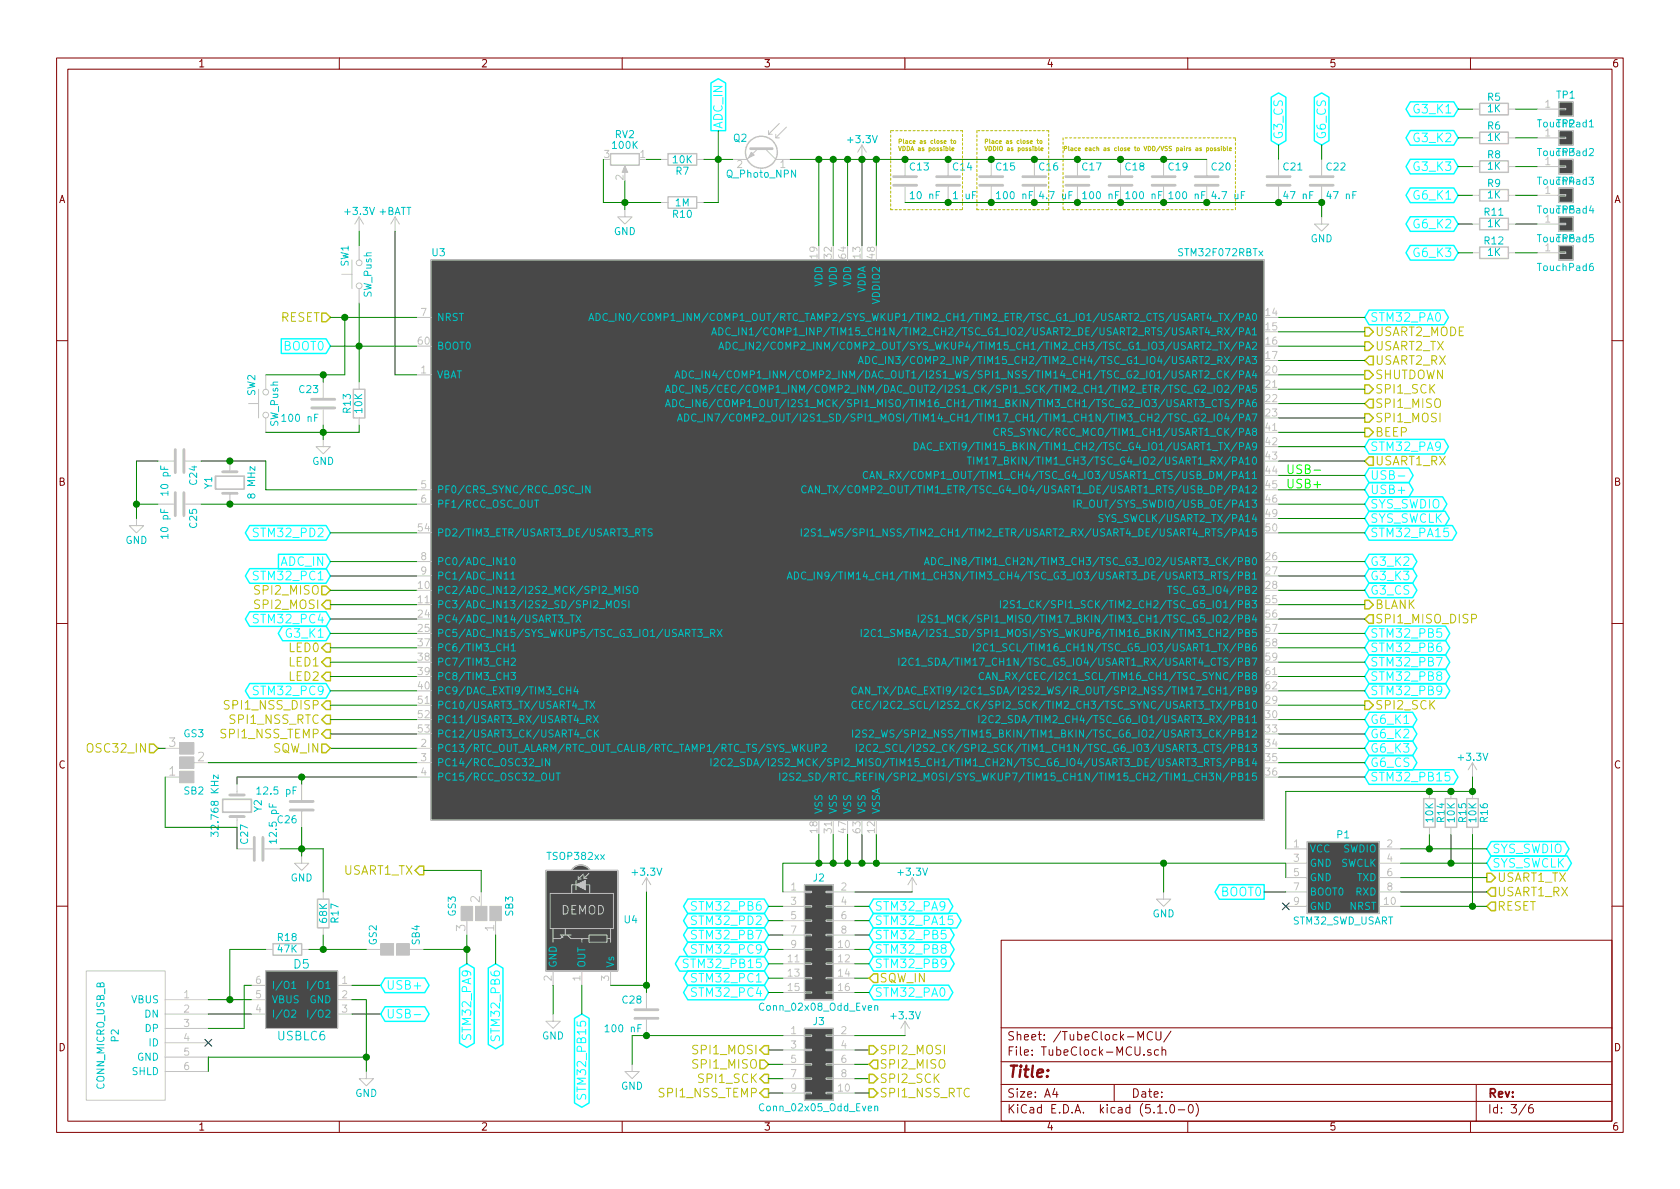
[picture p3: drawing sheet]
EESchema Schematic File Version 4
LIBS:TubeClock-cache
EELAYER 29 0
EELAYER END
$Descr A4 11693 8268
encoding utf-8
Sheet 3 6
Title ""
Date ""
Rev ""
Comp ""
Comment1 ""
Comment2 ""
Comment3 ""
Comment4 ""
$EndDescr
$Comp
L power:+BATT #PWR035
U 1 1
P 2750 1600
F 0 "#PWR035" H 2750 1450 50  0001 C CNN
F 1 "+BATT" H 2750 1740 50  0000 C CNN
F 2 "" H 2750 1600 50  0001 C CNN
F 3 "" H 2750 1600 50  0001 C CNN
	1    2750 1600
	1    0    0    -1  
$EndComp
$Comp
L Device:R R16
U 1 1
P 10250 5650
F 0 "R16" V 10330 5650 50  0000 C CNN
F 1 "10K" V 10250 5650 50  0000 C CNN
F 2 "Resistor_SMD:R_0805_2012Metric" V 10180 5650 50  0001 C CNN
F 3 "" H 10250 5650 50  0001 C CNN
	1    10250 5650
	1    0    0    -1  
$EndComp
$Comp
L Switch:SW_Push SW?
U 1 1
P 1850 2800
AR Path="/5A04043E" Ref="SW?"  Part="1" 
AR Path="/5A03ED25/5A04043E" Ref="SW?"  Part="1" 
AR Path="/5C80A4AC/5A04043E" Ref="SW?"  Part="1" 
AR Path="/5C7E1497/5A04043E" Ref="SW2"  Part="1" 
F 0 "SW2" H 1900 2900 50  0000 L CNN
F 1 "SW_Push" H 1850 2740 50  0000 C CNN
F 2 "Button_Switch_SMD:SW_Push_1P1T_NO_CK_KMR2" H 1850 3000 50  0001 C CNN
F 3 "https://www.ckswitches.com/media/1479/kmr2.pdf" H 1850 3000 50  0001 C CNN
F 4 "KMR221G LFS" H 1850 2800 60  0001 C CNN "Part Number"
	1    1850 2800
	0    -1   -1   0   
$EndComp
$Comp
L Device:R R5
U 1 1
P 10400 750
F 0 "R5" V 10480 750 50  0000 C CNN
F 1 "1K" V 10400 750 50  0000 C CNN
F 2 "Resistor_SMD:R_0805_2012Metric" V 10330 750 50  0001 C CNN
F 3 "" H 10400 750 50  0001 C CNN
	1    10400 750 
	0    -1   -1   0   
$EndComp
$Comp
L Device:R R6
U 1 1
P 10400 950
F 0 "R6" V 10480 950 50  0000 C CNN
F 1 "1K" V 10400 950 50  0000 C CNN
F 2 "Resistor_SMD:R_0805_2012Metric" V 10330 950 50  0001 C CNN
F 3 "" H 10400 950 50  0001 C CNN
	1    10400 950 
	0    -1   -1   0   
$EndComp
$Comp
L Device:R R8
U 1 1
P 10400 1150
F 0 "R8" V 10480 1150 50  0000 C CNN
F 1 "1K" V 10400 1150 50  0000 C CNN
F 2 "Resistor_SMD:R_0805_2012Metric" V 10330 1150 50  0001 C CNN
F 3 "" H 10400 1150 50  0001 C CNN
	1    10400 1150
	0    -1   -1   0   
$EndComp
$Comp
L Device:R R9
U 1 1
P 10400 1350
F 0 "R9" V 10480 1350 50  0000 C CNN
F 1 "1K" V 10400 1350 50  0000 C CNN
F 2 "Resistor_SMD:R_0805_2012Metric" V 10330 1350 50  0001 C CNN
F 3 "" H 10400 1350 50  0001 C CNN
	1    10400 1350
	0    -1   -1   0   
$EndComp
$Comp
L Device:R R11
U 1 1
P 10400 1550
F 0 "R11" V 10480 1550 50  0000 C CNN
F 1 "1K" V 10400 1550 50  0000 C CNN
F 2 "Resistor_SMD:R_0805_2012Metric" V 10330 1550 50  0001 C CNN
F 3 "" H 10400 1550 50  0001 C CNN
	1    10400 1550
	0    -1   -1   0   
$EndComp
$Comp
L Device:R R12
U 1 1
P 10400 1750
F 0 "R12" V 10480 1750 50  0000 C CNN
F 1 "1K" V 10400 1750 50  0000 C CNN
F 2 "Resistor_SMD:R_0805_2012Metric" V 10330 1750 50  0001 C CNN
F 3 "" H 10400 1750 50  0001 C CNN
	1    10400 1750
	0    -1   -1   0   
$EndComp
$Comp
L Device:C C24
U 1 1
P 1250 3200
F 0 "C24" H 1275 3300 50  0000 L CNN
F 1 "10 pF" H 1275 3100 50  0000 L CNN
F 2 "Capacitor_SMD:C_0805_2012Metric" H 1288 3050 50  0001 C CNN
F 3 "" H 1250 3200 50  0001 C CNN
	1    1250 3200
	0    1    1    0   
$EndComp
$Comp
L Device:C C25
U 1 1
P 1250 3500
F 0 "C25" H 1275 3600 50  0000 L CNN
F 1 "10 pF" H 1275 3400 50  0000 L CNN
F 2 "Capacitor_SMD:C_0805_2012Metric" H 1288 3350 50  0001 C CNN
F 3 "" H 1250 3500 50  0001 C CNN
	1    1250 3500
	0    1    1    0   
$EndComp
$Comp
L Device:Crystal Y1
U 1 1
P 1600 3350
F 0 "Y1" H 1600 3500 50  0000 C CNN
F 1 "8 MHz" H 1600 3200 50  0000 C CNN
F 2 "Crystal:Crystal_SMD_5032-4Pin_5.0x3.2mm" H 1600 3350 50  0001 C CNN
F 3 "http://www.abracon.com/Resonators/abm3b.pdf" H 1600 3350 50  0001 C CNN
F 4 "ABM3B-8.000MHZ-10-1UT" H 1600 3350 60  0001 C CNN "Part Number"
	1    1600 3350
	0    -1   -1   0   
$EndComp
$Comp
L Device:C C23
U 1 1
P 2250 2800
F 0 "C23" H 2275 2900 50  0000 L CNN
F 1 "100 nF" H 2275 2700 50  0000 L CNN
F 2 "Capacitor_SMD:C_0805_2012Metric" H 2288 2650 50  0001 C CNN
F 3 "" H 2250 2800 50  0001 C CNN
	1    2250 2800
	-1   0    0    -1  
$EndComp
Text HLabel 1100 5200 0    60   Input ~ 0
OSC32_IN
$Comp
L Device:Q_Photo_NPN Q2
U 1 1
P 5300 1000
F 0 "Q2" V 5250 800 50  0000 L CNN
F 1 "Q_Photo_NPN" V 5500 750 50  0000 L CNN
F 2 "LED_THT:LED_D5.0mm_Clear" H 5500 1100 50  0001 C CNN
F 3 "https://www.vishay.com/docs/84768/tept5600.pdf" H 5300 1000 50  0001 C CNN
F 4 "TEPT5600" V 5300 1000 60  0001 C CNN "Part Number"
	1    5300 1000
	0    1    1    0   
$EndComp
$Comp
L power:GND #PWR032
U 1 1
P 4350 1450
F 0 "#PWR032" H 4350 1200 50  0001 C CNN
F 1 "GND" H 4350 1300 50  0000 C CNN
F 2 "" H 4350 1450 50  0001 C CNN
F 3 "" H 4350 1450 50  0001 C CNN
	1    4350 1450
	1    0    0    -1  
$EndComp
$Comp
L power:+3.3V #PWR031
U 1 1
P 6000 1100
F 0 "#PWR031" H 6000 950 50  0001 C CNN
F 1 "+3.3V" H 6000 1240 50  0000 C CNN
F 2 "" H 6000 1100 50  0001 C CNN
F 3 "" H 6000 1100 50  0001 C CNN
	1    6000 1100
	1    0    0    -1  
$EndComp
$Comp
L Device:R R10
U 1 1
P 4750 1400
F 0 "R10" V 4830 1400 50  0000 C CNN
F 1 "1M" V 4750 1400 50  0000 C CNN
F 2 "Resistor_SMD:R_0805_2012Metric" V 4680 1400 50  0001 C CNN
F 3 "" H 4750 1400 50  0001 C CNN
	1    4750 1400
	0    1    1    0   
$EndComp
$Comp
L Device:C C17
U 1 1
P 7500 1250
F 0 "C17" H 7525 1350 50  0000 L CNN
F 1 "100 nF" H 7525 1150 50  0000 L CNN
F 2 "Capacitor_SMD:C_0805_2012Metric" H 7538 1100 50  0001 C CNN
F 3 "" H 7500 1250 50  0001 C CNN
	1    7500 1250
	1    0    0    -1  
$EndComp
$Comp
L Device:C C15
U 1 1
P 6900 1250
F 0 "C15" H 6925 1350 50  0000 L CNN
F 1 "100 nF" H 6925 1150 50  0000 L CNN
F 2 "Capacitor_SMD:C_0805_2012Metric" H 6938 1100 50  0001 C CNN
F 3 "" H 6900 1250 50  0001 C CNN
	1    6900 1250
	1    0    0    -1  
$EndComp
$Comp
L Device:C C18
U 1 1
P 7800 1250
F 0 "C18" H 7825 1350 50  0000 L CNN
F 1 "100 nF" H 7825 1150 50  0000 L CNN
F 2 "Capacitor_SMD:C_0805_2012Metric" H 7838 1100 50  0001 C CNN
F 3 "" H 7800 1250 50  0001 C CNN
	1    7800 1250
	1    0    0    -1  
$EndComp
$Comp
L Device:C C14
U 1 1
P 6600 1250
F 0 "C14" H 6625 1350 50  0000 L CNN
F 1 "1 uF" H 6625 1150 50  0000 L CNN
F 2 "Capacitor_SMD:C_0805_2012Metric" H 6638 1100 50  0001 C CNN
F 3 "" H 6600 1250 50  0001 C CNN
	1    6600 1250
	1    0    0    -1  
$EndComp
$Comp
L power:GND #PWR033
U 1 1
P 9200 1500
F 0 "#PWR033" H 9200 1250 50  0001 C CNN
F 1 "GND" H 9200 1350 50  0000 C CNN
F 2 "" H 9200 1500 50  0001 C CNN
F 3 "" H 9200 1500 50  0001 C CNN
	1    9200 1500
	1    0    0    -1  
$EndComp
Text HLabel 10350 6300 2    60   Input ~ 0
RESET
$Comp
L win:STM32_SWD_USART P1
U 1 1
P 9350 6100
F 0 "P1" H 9350 6400 50  0000 C CNN
F 1 "STM32_SWD_USART" H 9350 5800 50  0000 C CNN
F 2 "Connector_PinHeader_1.27mm:PinHeader_2x05_P1.27mm_Vertical_SMD" H 9350 4900 60  0001 C CNN
F 3 "https://www.harwin.com/products/M50-3600542R/" H 9350 4900 60  0001 C CNN
F 4 "M50-3600542R" H 9350 6100 60  0001 C CNN "Part Number"
	1    9350 6100
	1    0    0    -1  
$EndComp
Text GLabel 2300 2400 0    60   Input ~ 0
BOOT0
Text GLabel 8800 6200 0    60   Output ~ 0
BOOT0
$Comp
L power:GND #PWR042
U 1 1
P 8100 6200
F 0 "#PWR042" H 8100 5950 50  0001 C CNN
F 1 "GND" H 8100 6050 50  0000 C CNN
F 2 "" H 8100 6200 50  0001 C CNN
F 3 "" H 8100 6200 50  0001 C CNN
	1    8100 6200
	1    0    0    -1  
$EndComp
$Comp
L power:+3.3V #PWR038
U 1 1
P 10250 5400
F 0 "#PWR038" H 10250 5250 50  0001 C CNN
F 1 "+3.3V" H 10250 5540 50  0000 C CNN
F 2 "" H 10250 5400 50  0001 C CNN
F 3 "" H 10250 5400 50  0001 C CNN
	1    10250 5400
	1    0    0    -1  
$EndComp
$Comp
L Device:C C16
U 1 1
P 7200 1250
F 0 "C16" H 7225 1350 50  0000 L CNN
F 1 "4.7 uF" H 7225 1150 50  0000 L CNN
F 2 "Capacitor_SMD:C_0805_2012Metric" H 7238 1100 50  0001 C CNN
F 3 "" H 7200 1250 50  0001 C CNN
	1    7200 1250
	1    0    0    -1  
$EndComp
$Comp
L Device:C C13
U 1 1
P 6300 1250
F 0 "C13" H 6325 1350 50  0000 L CNN
F 1 "10 nF" H 6325 1150 50  0000 L CNN
F 2 "Capacitor_SMD:C_0805_2012Metric" H 6338 1100 50  0001 C CNN
F 3 "" H 6300 1250 50  0001 C CNN
	1    6300 1250
	1    0    0    -1  
$EndComp
$Comp
L Device:C C20
U 1 1
P 8400 1250
F 0 "C20" H 8425 1350 50  0000 L CNN
F 1 "4.7 uF" H 8425 1150 50  0000 L CNN
F 2 "Capacitor_SMD:C_0805_2012Metric" H 8438 1100 50  0001 C CNN
F 3 "" H 8400 1250 50  0001 C CNN
	1    8400 1250
	1    0    0    -1  
$EndComp
$Comp
L Device:R R13
U 1 1
P 2500 2800
F 0 "R13" V 2580 2800 50  0000 C CNN
F 1 "10K" V 2500 2800 50  0000 C CNN
F 2 "Resistor_SMD:R_0805_2012Metric" V 2430 2800 50  0001 C CNN
F 3 "" H 2500 2800 50  0001 C CNN
	1    2500 2800
	-1   0    0    1   
$EndComp
Text HLabel 2300 4900 0    60   Output ~ 0
SPI1_NSS_DISP
Text HLabel 9500 2700 2    60   Output ~ 0
SPI1_SCK
Text HLabel 9500 2800 2    60   Input ~ 0
SPI1_MISO
Text HLabel 9500 2900 2    60   Output ~ 0
SPI1_MOSI
Text HLabel 9500 4200 2    60   Output ~ 0
BLANK
Text HLabel 9500 2400 2    60   Output ~ 0
USART2_TX
Text HLabel 9500 2500 2    60   Input ~ 0
USART2_RX
Text HLabel 9500 2300 2    60   Output ~ 0
USART2_MODE
$Comp
L Connector_Generic:Conn_01x01 TP?
U 1 1
P 10900 750
AR Path="/5A0FE878" Ref="TP?"  Part="1" 
AR Path="/5A03ED25/5A0FE878" Ref="TP?"  Part="1" 
AR Path="/5C80A4AC/5A0FE878" Ref="TP?"  Part="1" 
AR Path="/5C7E1497/5A0FE878" Ref="TP1"  Part="1" 
F 0 "TP1" H 10900 850 50  0000 C CNN
F 1 "TouchPad1" H 10900 650 50  0000 C CNN
F 2 "TouchPads:TouchPad1" H 10900 750 50  0001 C CNN
F 3 "" H 10900 750 50  0001 C CNN
	1    10900 750 
	1    0    0    -1  
$EndComp
$Comp
L Connector_Generic:Conn_01x01 TP?
U 1 1
P 10900 950
AR Path="/5A0FEA07" Ref="TP?"  Part="1" 
AR Path="/5A03ED25/5A0FEA07" Ref="TP?"  Part="1" 
AR Path="/5C80A4AC/5A0FEA07" Ref="TP?"  Part="1" 
AR Path="/5C7E1497/5A0FEA07" Ref="TP2"  Part="1" 
F 0 "TP2" H 10900 1050 50  0000 C CNN
F 1 "TouchPad2" H 10900 850 50  0000 C CNN
F 2 "TouchPads:TouchPad1" H 10900 950 50  0001 C CNN
F 3 "" H 10900 950 50  0001 C CNN
	1    10900 950 
	1    0    0    -1  
$EndComp
$Comp
L Connector_Generic:Conn_01x01 TP?
U 1 1
P 10900 1150
AR Path="/5A0FEABC" Ref="TP?"  Part="1" 
AR Path="/5A03ED25/5A0FEABC" Ref="TP?"  Part="1" 
AR Path="/5C80A4AC/5A0FEABC" Ref="TP?"  Part="1" 
AR Path="/5C7E1497/5A0FEABC" Ref="TP3"  Part="1" 
F 0 "TP3" H 10900 1250 50  0000 C CNN
F 1 "TouchPad3" H 10900 1050 50  0000 C CNN
F 2 "TouchPads:TouchPad1" H 10900 1150 50  0001 C CNN
F 3 "" H 10900 1150 50  0001 C CNN
	1    10900 1150
	1    0    0    -1  
$EndComp
$Comp
L Connector_Generic:Conn_01x01 TP?
U 1 1
P 10900 1350
AR Path="/5A0FEB72" Ref="TP?"  Part="1" 
AR Path="/5A03ED25/5A0FEB72" Ref="TP?"  Part="1" 
AR Path="/5C80A4AC/5A0FEB72" Ref="TP?"  Part="1" 
AR Path="/5C7E1497/5A0FEB72" Ref="TP4"  Part="1" 
F 0 "TP4" H 10900 1450 50  0000 C CNN
F 1 "TouchPad4" H 10900 1250 50  0000 C CNN
F 2 "TouchPads:TouchPad1" H 10900 1350 50  0001 C CNN
F 3 "" H 10900 1350 50  0001 C CNN
	1    10900 1350
	1    0    0    -1  
$EndComp
$Comp
L Connector_Generic:Conn_01x01 TP?
U 1 1
P 10900 1550
AR Path="/5A0FEC2B" Ref="TP?"  Part="1" 
AR Path="/5A03ED25/5A0FEC2B" Ref="TP?"  Part="1" 
AR Path="/5C80A4AC/5A0FEC2B" Ref="TP?"  Part="1" 
AR Path="/5C7E1497/5A0FEC2B" Ref="TP5"  Part="1" 
F 0 "TP5" H 10900 1650 50  0000 C CNN
F 1 "TouchPad5" H 10900 1450 50  0000 C CNN
F 2 "TouchPads:TouchPad1" H 10900 1550 50  0001 C CNN
F 3 "" H 10900 1550 50  0001 C CNN
	1    10900 1550
	1    0    0    -1  
$EndComp
$Comp
L Connector_Generic:Conn_01x01 TP?
U 1 1
P 10900 1750
AR Path="/5A0FECEA" Ref="TP?"  Part="1" 
AR Path="/5A03ED25/5A0FECEA" Ref="TP?"  Part="1" 
AR Path="/5C80A4AC/5A0FECEA" Ref="TP?"  Part="1" 
AR Path="/5C7E1497/5A0FECEA" Ref="TP6"  Part="1" 
F 0 "TP6" H 10900 1850 50  0000 C CNN
F 1 "TouchPad6" H 10900 1650 50  0000 C CNN
F 2 "TouchPads:TouchPad1" H 10900 1750 50  0001 C CNN
F 3 "" H 10900 1750 50  0001 C CNN
	1    10900 1750
	1    0    0    -1  
$EndComp
$Comp
L Device:R R14
U 1 1
P 9950 5650
F 0 "R14" V 10030 5650 50  0000 C CNN
F 1 "10K" V 9950 5650 50  0000 C CNN
F 2 "Resistor_SMD:R_0805_2012Metric" V 9880 5650 50  0001 C CNN
F 3 "" H 9950 5650 50  0001 C CNN
	1    9950 5650
	1    0    0    -1  
$EndComp
Text GLabel 9500 4100 2    60   BiDi ~ 0
G3_CS
Text GLabel 9500 3900 2    60   BiDi ~ 0
G3_K2
Text GLabel 9500 5000 2    60   BiDi ~ 0
G6_K1
Text GLabel 9500 5300 2    60   BiDi ~ 0
G6_CS
Text GLabel 9500 5100 2    60   BiDi ~ 0
G6_K2
Text GLabel 2300 3900 0    60   Input ~ 0
ADC_IN
Text GLabel 5000 900  1    60   Output ~ 0
ADC_IN
Text GLabel 10150 750  0    60   BiDi ~ 0
G3_K1
Text GLabel 10150 950  0    60   BiDi ~ 0
G3_K2
Text GLabel 10150 1350 0    60   BiDi ~ 0
G6_K1
Text GLabel 10150 1150 0    60   BiDi ~ 0
G3_K3
Text GLabel 10150 1550 0    60   BiDi ~ 0
G6_K2
Text GLabel 10150 1750 0    60   BiDi ~ 0
G6_K3
$Comp
L Device:C C21
U 1 1
P 8900 1250
F 0 "C21" H 8925 1350 50  0000 L CNN
F 1 "47 nF" H 8925 1150 50  0000 L CNN
F 2 "Capacitor_SMD:C_0805_2012Metric" H 8938 1100 50  0001 C CNN
F 3 "" H 8900 1250 50  0001 C CNN
	1    8900 1250
	1    0    0    -1  
$EndComp
$Comp
L Device:C C22
U 1 1
P 9200 1250
F 0 "C22" H 9225 1350 50  0000 L CNN
F 1 "47 nF" H 9225 1150 50  0000 L CNN
F 2 "Capacitor_SMD:C_0805_2012Metric" H 9238 1100 50  0001 C CNN
F 3 "" H 9200 1250 50  0001 C CNN
	1    9200 1250
	1    0    0    -1  
$EndComp
Text GLabel 8900 1000 1    60   BiDi ~ 0
G3_CS
Text GLabel 9200 1000 1    60   BiDi ~ 0
G6_CS
$Comp
L Device:Crystal Y2
U 1 1
P 1650 5600
F 0 "Y2" H 1650 5750 50  0000 C CNN
F 1 "32.768 KHz" H 1650 5450 50  0000 C CNN
F 2 "Crystal:Crystal_SMD_3215-2Pin_3.2x1.5mm" H 1650 5600 50  0001 C CNN
F 3 "https://www.ecsxtal.com/store/pdf/ECX-.327-CDX-1293.pdf" H 1650 5600 50  0001 C CNN
F 4 "ECX-.327-CDX-1293" H 1650 5600 60  0001 C CNN "Part Number"
	1    1650 5600
	0    1    1    0   
$EndComp
$Comp
L Device:C C26
U 1 1
P 2100 5600
F 0 "C26" H 2125 5700 50  0000 L CNN
F 1 "12.5 pF" H 2125 5500 50  0000 L CNN
F 2 "Capacitor_SMD:C_0805_2012Metric" H 2138 5450 50  0001 C CNN
F 3 "" H 2100 5600 50  0001 C CNN
	1    2100 5600
	-1   0    0    1   
$EndComp
$Comp
L Device:C C27
U 1 1
P 1800 5900
F 0 "C27" H 1825 6000 50  0000 L CNN
F 1 "12.5 pF" H 1825 5800 50  0000 L CNN
F 2 "Capacitor_SMD:C_0805_2012Metric" H 1838 5750 50  0001 C CNN
F 3 "" H 1800 5900 50  0001 C CNN
	1    1800 5900
	0    -1   -1   0   
$EndComp
Text GLabel 9500 4000 2    60   BiDi ~ 0
G3_K3
Text GLabel 2300 4400 0    60   BiDi ~ 0
G3_K1
Text GLabel 9500 5200 2    60   BiDi ~ 0
G6_K3
$Comp
L Device:R_POT RV?
U 1 1
P 4350 1100
AR Path="/5A6192F6" Ref="RV?"  Part="1" 
AR Path="/5A03ED25/5A6192F6" Ref="RV?"  Part="1" 
AR Path="/5C80A4AC/5A6192F6" Ref="RV?"  Part="1" 
AR Path="/5C7E1497/5A6192F6" Ref="RV2"  Part="1" 
F 0 "RV2" V 4175 1100 50  0000 C CNN
F 1 "100K" V 4250 1100 50  0000 C CNN
F 2 "Potentiometer_SMD:Potentiometer_Vishay_TS53YJ_Vertical" H 4350 1100 50  0001 C CNN
F 3 "http://www.bourns.com/docs/Product-Datasheets/TC33.PDF" H 4350 1100 50  0001 C CNN
F 4 "TC33X-2-104E" V 4350 1100 60  0001 C CNN "Part Number"
	1    4350 1100
	0    1    1    0   
$EndComp
$Comp
L Device:R R7
U 1 1
P 4750 1100
F 0 "R7" V 4830 1100 50  0000 C CNN
F 1 "10K" V 4750 1100 50  0000 C CNN
F 2 "Resistor_SMD:R_0805_2012Metric" V 4680 1100 50  0001 C CNN
F 3 "" H 4750 1100 50  0001 C CNN
	1    4750 1100
	0    1    1    0   
$EndComp
$Comp
L win:GS3 SB2
U 1 1
P 1300 5300
F 0 "SB2" H 1350 5500 50  0000 C CNN
F 1 "GS3" H 1350 5101 50  0000 C CNN
F 2 "Jumper:SolderJumper-3_P1.3mm_Open_Pad1.0x1.5mm" V 1388 5226 50  0001 C CNN
F 3 "" H 1300 5300 50  0001 C CNN
	1    1300 5300
	1    0    0    1   
$EndComp
Text HLabel 2300 2200 0    60   Input ~ 0
RESET
Text HLabel 9500 4300 2    60   Input ~ 0
SPI1_MISO_DISP
Text HLabel 2300 5000 0    60   Output ~ 0
SPI1_NSS_RTC
Text HLabel 2300 5100 0    60   Output ~ 0
SPI1_NSS_TEMP
Text HLabel 2300 4500 0    60   Output ~ 0
LED0
Text HLabel 2300 4600 0    60   Output ~ 0
LED1
Text HLabel 2300 4700 0    60   Output ~ 0
LED2
Text HLabel 9500 3000 2    60   Output ~ 0
BEEP
$Comp
L power:GND #PWR046
U 1 1
P 2550 7450
F 0 "#PWR046" H 2550 7200 50  0001 C CNN
F 1 "GND" H 2550 7300 50  0000 C CNN
F 2 "" H 2550 7450 50  0001 C CNN
F 3 "" H 2550 7450 50  0001 C CNN
	1    2550 7450
	-1   0    0    -1  
$EndComp
Text GLabel 9500 3300 2    60   BiDi ~ 0
USB-
Text GLabel 9500 3400 2    60   BiDi ~ 0
USB+
$Comp
L TubeClock:STM32F072RBTx U?
U 1 1
P 5900 3800
AR Path="/5B234165" Ref="U?"  Part="1" 
AR Path="/5A03ED25/5B234165" Ref="U?"  Part="1" 
AR Path="/5C80A4AC/5B234165" Ref="U?"  Part="1" 
AR Path="/5C7E1497/5B234165" Ref="U3"  Part="1" 
F 0 "U3" H 3000 5825 50  0000 L BNN
F 1 "STM32F072RBTx" H 8800 5825 50  0000 R BNN
F 2 "Package_QFP:LQFP-64_10x10mm_P0.5mm" H 8800 5775 50  0001 R TNN
F 3 "" H 5900 3800 50  0001 C CNN
	1    5900 3800
	1    0    0    -1  
$EndComp
Text HLabel 9500 3200 2    60   Input ~ 0
USART1_RX
Text HLabel 2950 6050 0    60   Output ~ 0
USART1_TX
Text HLabel 2300 4100 0    60   Input ~ 0
SPI2_MISO
Text HLabel 2300 4200 0    60   Output ~ 0
SPI2_MOSI
Text HLabel 9500 4900 2    60   Output ~ 0
SPI2_SCK
Text GLabel 9500 3500 2    60   BiDi ~ 0
SYS_SWDIO
Text GLabel 9500 3600 2    60   BiDi ~ 0
SYS_SWCLK
$Comp
L power:GND #PWR037
U 1 1
P 950 3600
F 0 "#PWR037" H 950 3350 50  0001 C CNN
F 1 "GND" H 950 3450 50  0000 C CNN
F 2 "" H 950 3600 50  0001 C CNN
F 3 "" H 950 3600 50  0001 C CNN
	1    950  3600
	1    0    0    -1  
$EndComp
$Comp
L power:GND #PWR036
U 1 1
P 2250 3050
F 0 "#PWR036" H 2250 2800 50  0001 C CNN
F 1 "GND" H 2250 2900 50  0000 C CNN
F 2 "" H 2250 3050 50  0001 C CNN
F 3 "" H 2250 3050 50  0001 C CNN
	1    2250 3050
	1    0    0    -1  
$EndComp
$Comp
L Device:R R15
U 1 1
P 10100 5650
F 0 "R15" V 10180 5650 50  0000 C CNN
F 1 "10K" V 10100 5650 50  0000 C CNN
F 2 "Resistor_SMD:R_0805_2012Metric" V 10030 5650 50  0001 C CNN
F 3 "" H 10100 5650 50  0001 C CNN
	1    10100 5650
	1    0    0    -1  
$EndComp
Text GLabel 10350 5900 2    60   BiDi ~ 0
SYS_SWDIO
Text GLabel 10350 6000 2    60   BiDi ~ 0
SYS_SWCLK
Text HLabel 10350 6100 2    60   Output ~ 0
USART1_TX
Text HLabel 10350 6200 2    60   Input ~ 0
USART1_RX
$Comp
L power:GND #PWR039
U 1 1
P 2100 5950
F 0 "#PWR039" H 2100 5700 50  0001 C CNN
F 1 "GND" H 2100 5800 50  0000 C CNN
F 2 "" H 2100 5950 50  0001 C CNN
F 3 "" H 2100 5950 50  0001 C CNN
	1    2100 5950
	1    0    0    -1  
$EndComp
$Comp
L Device:R R18
U 1 1
P 2000 6600
F 0 "R18" V 2080 6600 50  0000 C CNN
F 1 "47K" V 2000 6600 50  0000 C CNN
F 2 "Resistor_SMD:R_0805_2012Metric" V 1930 6600 50  0001 C CNN
F 3 "" H 2000 6600 50  0001 C CNN
	1    2000 6600
	0    -1   -1   0   
$EndComp
$Comp
L Device:R R17
U 1 1
P 2250 6350
F 0 "R17" V 2330 6350 50  0000 C CNN
F 1 "68K" V 2250 6350 50  0000 C CNN
F 2 "Resistor_SMD:R_0805_2012Metric" V 2180 6350 50  0001 C CNN
F 3 "" H 2250 6350 50  0001 C CNN
	1    2250 6350
	1    0    0    -1  
$EndComp
Text Notes 6250 1050 0    30   ~ 0
Place as close to\nVDDA as possible
Text Notes 6850 1050 0    30   ~ 0
Place as close to\nVDDIO as possible
$Comp
L Device:C C19
U 1 1
P 8100 1250
F 0 "C19" H 8125 1350 50  0000 L CNN
F 1 "100 nF" H 8125 1150 50  0000 L CNN
F 2 "Capacitor_SMD:C_0805_2012Metric" H 8138 1100 50  0001 C CNN
F 3 "" H 8100 1250 50  0001 C CNN
	1    8100 1250
	1    0    0    -1  
$EndComp
Text Notes 7400 1050 0    30   ~ 0
Place each as close to VDD/VSS pairs as possible
$Comp
L win:GS3 SB3
U 1 1
P 3350 6350
F 0 "SB3" H 3400 6550 50  0000 C CNN
F 1 "GS3" H 3400 6151 50  0000 C CNN
F 2 "Jumper:SolderJumper-3_P1.3mm_Open_Pad1.0x1.5mm" V 3438 6276 50  0001 C CNN
F 3 "" H 3350 6350 50  0001 C CNN
	1    3350 6350
	0    1    -1   0   
$EndComp
Text GLabel 9500 3100 2    60   BiDi ~ 0
STM32_PA9
Text GLabel 9500 4500 2    60   BiDi ~ 0
STM32_PB6
Text GLabel 3250 6700 3    60   BiDi ~ 0
STM32_PA9
Text GLabel 3450 6700 3    60   BiDi ~ 0
STM32_PB6
$Comp
L win:GS2 SB4
U 1 1
P 2750 6600
F 0 "SB4" H 2850 6750 50  0000 C CNN
F 1 "GS2" H 2850 6451 50  0000 C CNN
F 2 "Jumper:SolderJumper-2_P1.3mm_Open_Pad1.0x1.5mm" V 2824 6600 50  0001 C CNN
F 3 "" H 2750 6600 50  0001 C CNN
	1    2750 6600
	0    1    -1   0   
$EndComp
Text HLabel 6050 7600 2    60   Output ~ 0
SPI1_NSS_RTC
Text HLabel 5350 7600 0    60   Output ~ 0
SPI1_NSS_TEMP
Text HLabel 5350 7500 0    60   Output ~ 0
SPI1_SCK
Text HLabel 5350 7400 0    60   Input ~ 0
SPI1_MISO
Text HLabel 5350 7300 0    60   Output ~ 0
SPI1_MOSI
Text GLabel 9500 2200 2    60   BiDi ~ 0
STM32_PA0
Text GLabel 9500 3700 2    60   BiDi ~ 0
STM32_PA15
Text GLabel 9500 4400 2    60   BiDi ~ 0
STM32_PB5
Text GLabel 9500 4600 2    60   BiDi ~ 0
STM32_PB7
Text GLabel 9500 4700 2    60   BiDi ~ 0
STM32_PB8
Text GLabel 9500 4800 2    60   BiDi ~ 0
STM32_PB9
Text GLabel 9500 5400 2    60   BiDi ~ 0
STM32_PB15
Text GLabel 2300 4000 0    60   BiDi ~ 0
STM32_PC1
Text GLabel 2300 4300 0    60   BiDi ~ 0
STM32_PC4
Text GLabel 2300 4800 0    60   BiDi ~ 0
STM32_PC9
Text GLabel 2300 3700 0    60   BiDi ~ 0
STM32_PD2
Text GLabel 6050 6900 2    60   BiDi ~ 0
STM32_PA0
Text GLabel 6050 6400 2    60   BiDi ~ 0
STM32_PA15
Text GLabel 6050 6500 2    60   BiDi ~ 0
STM32_PB5
Text GLabel 5350 6500 0    60   BiDi ~ 0
STM32_PB7
Text GLabel 6050 6600 2    60   BiDi ~ 0
STM32_PB8
Text GLabel 6050 6700 2    60   BiDi ~ 0
STM32_PB9
Text GLabel 5350 6700 0    60   BiDi ~ 0
STM32_PB15
Text GLabel 5350 6400 0    60   BiDi ~ 0
STM32_PD2
Text GLabel 5350 6800 0    60   BiDi ~ 0
STM32_PC1
Text GLabel 5350 6900 0    60   BiDi ~ 0
STM32_PC4
Text GLabel 5350 6600 0    60   BiDi ~ 0
STM32_PC9
Text GLabel 5350 6300 0    60   BiDi ~ 0
STM32_PB6
Text GLabel 6050 6300 2    60   BiDi ~ 0
STM32_PA9
$Comp
L win:CONN_MICRO_USB_B P2
U 1 1
P 850 7200
F 0 "P2" H 850 7250 50  0000 C CNN
F 1 "CONN_MICRO_USB_B" H 850 7350 50  0000 C CNN
F 2 "Connector_USB:USB_Micro-B_Molex-105017-0001" H 850 7150 50  0001 C CNN
F 3 "DOCUMENTATION" H 850 6550 50  0001 C CNN
	1    850  7200
	0    -1   1    0   
$EndComp
$Comp
L win:USBLC6 D5
U 1 1
P 2100 6950
F 0 "D5" H 2100 7200 60  0000 C CNN
F 1 "USBLC6" H 2100 6700 60  0000 C CNN
F 2 "Package_TO_SOT_SMD:SOT-23-6" H 2100 6950 60  0001 C CNN
F 3 "" H 2100 6950 60  0001 C CNN
	1    2100 6950
	-1   0    0    -1  
$EndComp
$Comp
L Connector_Generic:Conn_02x08_Odd_Even J?
U 1 1
P 5650 6500
AR Path="/5B2609AC" Ref="J?"  Part="1" 
AR Path="/5A03ED25/5B2609AC" Ref="J?"  Part="1" 
AR Path="/5C80A4AC/5B2609AC" Ref="J?"  Part="1" 
AR Path="/5C7E1497/5B2609AC" Ref="J2"  Part="1" 
F 0 "J2" H 5700 6900 50  0000 C CNN
F 1 "Conn_02x08_Odd_Even" H 5700 6000 50  0000 C CNN
F 2 "Connector_PinHeader_2.54mm:PinHeader_2x08_P2.54mm_Vertical" H 5650 6500 50  0001 C CNN
F 3 "" H 5650 6500 50  0001 C CNN
	1    5650 6500
	1    0    0    -1  
$EndComp
$Comp
L Connector_Generic:Conn_02x05_Odd_Even J?
U 1 1
P 5650 7400
AR Path="/5B260A8F" Ref="J?"  Part="1" 
AR Path="/5A03ED25/5B260A8F" Ref="J?"  Part="1" 
AR Path="/5C80A4AC/5B260A8F" Ref="J?"  Part="1" 
AR Path="/5C7E1497/5B260A8F" Ref="J3"  Part="1" 
F 0 "J3" H 5700 7700 50  0000 C CNN
F 1 "Conn_02x05_Odd_Even" H 5700 7100 50  0000 C CNN
F 2 "Connector_PinHeader_2.54mm:PinHeader_2x05_P2.54mm_Vertical" H 5650 7400 50  0001 C CNN
F 3 "" H 5650 7400 50  0001 C CNN
	1    5650 7400
	1    0    0    -1  
$EndComp
$Comp
L power:+3.3V #PWR041
U 1 1
P 6350 6200
F 0 "#PWR041" H 6350 6050 50  0001 C CNN
F 1 "+3.3V" H 6350 6340 50  0000 C CNN
F 2 "" H 6350 6200 50  0001 C CNN
F 3 "" H 6350 6200 50  0001 C CNN
	1    6350 6200
	1    0    0    -1  
$EndComp
$Comp
L power:+3.3V #PWR044
U 1 1
P 6300 7200
F 0 "#PWR044" H 6300 7050 50  0001 C CNN
F 1 "+3.3V" H 6300 7340 50  0000 C CNN
F 2 "" H 6300 7200 50  0001 C CNN
F 3 "" H 6300 7200 50  0001 C CNN
	1    6300 7200
	1    0    0    -1  
$EndComp
$Comp
L power:GND #PWR045
U 1 1
P 4400 7400
F 0 "#PWR045" H 4400 7150 50  0001 C CNN
F 1 "GND" H 4400 7250 50  0000 C CNN
F 2 "" H 4400 7400 50  0001 C CNN
F 3 "" H 4400 7400 50  0001 C CNN
	1    4400 7400
	-1   0    0    -1  
$EndComp
Wire Wire Line
	5450 6000 5700 6000
Wire Wire Line
	4400 7200 4400 7400
Wire Wire Line
	5950 7200 6300 7200
Wire Wire Line
	5950 6200 6350 6200
Connection ~ 5700 6000
Wire Wire Line
	3350 6050 2950 6050
Connection ~ 2550 7350
Wire Wire Line
	1450 7350 1450 7450
Wire Wire Line
	2550 7350 1450 7350
Wire Wire Line
	2250 5900 2250 6200
Connection ~ 1600 6950
Wire Wire Line
	1600 6600 1600 6950
Wire Wire Line
	1850 6600 1600 6600
Wire Wire Line
	2550 6950 2550 7350
Wire Wire Line
	2450 6950 2550 6950
Wire Wire Line
	2450 7050 2650 7050
Wire Wire Line
	2450 6850 2650 6850
Wire Wire Line
	1700 6850 1750 6850
Wire Wire Line
	1700 7150 1700 6850
Wire Wire Line
	1450 7150 1700 7150
Wire Wire Line
	1450 7050 1750 7050
Wire Wire Line
	1450 6950 1600 6950
Wire Wire Line
	2100 5750 2100 5900
Wire Wire Line
	3450 6700 3450 6500
Wire Wire Line
	3350 6200 3350 6050
Wire Notes Line
	7400 950  7400 1450
Wire Notes Line
	8600 950  7400 950 
Wire Notes Line
	8600 1450 8600 950 
Wire Notes Line
	7400 1450 8600 1450
Wire Notes Line
	7300 900  6800 900 
Wire Notes Line
	7300 1450 7300 900 
Wire Notes Line
	6800 1450 7300 1450
Wire Notes Line
	6800 900  6800 1450
Wire Notes Line
	6700 900  6200 900 
Wire Notes Line
	6700 1450 6700 900 
Wire Notes Line
	6200 1450 6700 1450
Wire Notes Line
	6200 900  6200 1450
Wire Wire Line
	2300 3900 2900 3900
Wire Wire Line
	2250 6500 2250 6600
Wire Wire Line
	2150 6600 2250 6600
Wire Wire Line
	8900 4200 9500 4200
Connection ~ 10250 6300
Wire Wire Line
	10250 5800 10250 6300
Connection ~ 10100 6000
Wire Wire Line
	10100 5800 10100 6000
Connection ~ 9950 5900
Wire Wire Line
	9950 5800 9950 5900
Wire Wire Line
	9750 6300 10250 6300
Wire Wire Line
	9750 6200 10350 6200
Wire Wire Line
	9750 6100 10350 6100
Wire Wire Line
	9750 6000 10100 6000
Wire Wire Line
	9750 5900 9950 5900
Wire Wire Line
	10250 5500 10250 5400
Wire Wire Line
	2300 5100 2900 5100
Wire Wire Line
	2300 5000 2900 5000
Wire Wire Line
	2300 4900 2900 4900
Connection ~ 950  3500
Wire Wire Line
	1100 3500 950  3500
Wire Wire Line
	950  3200 950  3500
Wire Wire Line
	1100 3200 950  3200
Wire Wire Line
	1850 3400 1850 3200
Wire Wire Line
	2900 3400 1850 3400
Connection ~ 2100 5900
Wire Wire Line
	1950 5900 2100 5900
Wire Wire Line
	1150 5750 1150 5400
Wire Wire Line
	1650 5750 1150 5750
Wire Wire Line
	1650 5750 1650 5900
Connection ~ 2100 5400
Wire Wire Line
	1650 5400 1650 5450
Wire Wire Line
	2100 5400 2100 5450
Wire Wire Line
	1650 5400 2100 5400
Wire Wire Line
	2900 5300 1450 5300
Wire Wire Line
	9500 4500 8900 4500
Wire Wire Line
	8900 3200 9500 3200
Wire Wire Line
	9500 3100 8900 3100
Wire Wire Line
	8900 4300 9500 4300
Wire Wire Line
	8900 2900 9500 2900
Connection ~ 6100 1100
Wire Wire Line
	6100 1700 6100 1100
Wire Wire Line
	6000 1700 6000 1100
Wire Wire Line
	5900 1700 5900 1100
Wire Wire Line
	5800 1700 5800 1100
Wire Wire Line
	5700 1700 5700 1100
Connection ~ 6100 6000
Wire Wire Line
	6100 5800 6100 6000
Connection ~ 6000 6000
Wire Wire Line
	6000 5800 6000 6000
Connection ~ 5900 6000
Wire Wire Line
	5900 5800 5900 6000
Connection ~ 5800 6000
Wire Wire Line
	5800 5800 5800 6000
Wire Wire Line
	2900 4200 2300 4200
Wire Wire Line
	4200 1100 4200 1400
Wire Wire Line
	2900 4600 2300 4600
Wire Wire Line
	2900 4500 2300 4500
Wire Wire Line
	8950 6000 8950 6100
Wire Wire Line
	8950 5500 8950 5900
Wire Wire Line
	9500 5000 8900 5000
Wire Wire Line
	8900 3400 9500 3400
Wire Wire Line
	9500 3300 8900 3300
Wire Wire Line
	8900 3000 9500 3000
Wire Wire Line
	8900 2800 9500 2800
Wire Wire Line
	9500 2700 8900 2700
Wire Wire Line
	9500 2500 8900 2500
Wire Wire Line
	8900 2400 9500 2400
Wire Wire Line
	9500 2300 8900 2300
Wire Wire Line
	9500 5100 8900 5100
Wire Wire Line
	8900 5200 9500 5200
Wire Wire Line
	9500 5300 8900 5300
Wire Wire Line
	2900 4100 2300 4100
Wire Wire Line
	2300 4700 2900 4700
Wire Wire Line
	9500 4900 8900 4900
Wire Wire Line
	2300 4400 2900 4400
Wire Wire Line
	8900 3600 9500 3600
Wire Wire Line
	8900 4100 9500 4100
Wire Wire Line
	9500 4000 8900 4000
Wire Wire Line
	8900 3900 9500 3900
Wire Wire Line
	10250 1750 10150 1750
Wire Wire Line
	10150 1550 10250 1550
Wire Wire Line
	10250 1350 10150 1350
Wire Wire Line
	10150 1150 10250 1150
Wire Wire Line
	10250 950  10150 950 
Wire Wire Line
	10150 750  10250 750 
Wire Wire Line
	9200 1000 9200 1100
Wire Wire Line
	8900 1100 8900 1000
Connection ~ 5800 1100
Connection ~ 5900 1100
Connection ~ 6000 1100
Connection ~ 5700 1100
Wire Wire Line
	10550 1750 10700 1750
Wire Wire Line
	10550 1550 10700 1550
Wire Wire Line
	10550 1350 10700 1350
Wire Wire Line
	10550 1150 10700 1150
Wire Wire Line
	10550 950  10700 950 
Wire Wire Line
	10550 750  10700 750 
Wire Wire Line
	8800 6200 8950 6200
Wire Wire Line
	5500 1100 5700 1100
Wire Wire Line
	4900 1100 5000 1100
Wire Wire Line
	5000 900  5000 1100
Connection ~ 5000 1100
Wire Wire Line
	9200 1400 9200 1500
Wire Wire Line
	5000 1400 4900 1400
Wire Wire Line
	4500 1100 4600 1100
Wire Wire Line
	4350 1250 4350 1400
Wire Wire Line
	4200 1400 4350 1400
Connection ~ 4350 1400
Wire Wire Line
	8900 3500 9500 3500
Wire Wire Line
	2900 2200 2400 2200
Wire Wire Line
	2300 2400 2500 2400
Wire Wire Line
	2900 2600 2750 2600
Wire Wire Line
	2500 3000 2500 2950
Wire Wire Line
	2500 2100 2500 2400
Connection ~ 2500 2400
Wire Wire Line
	5350 7300 5450 7300
Wire Wire Line
	5350 7400 5450 7400
Wire Wire Line
	5350 7500 5450 7500
Wire Wire Line
	5950 7300 6050 7300
Wire Wire Line
	5950 7400 6050 7400
Wire Wire Line
	5950 7500 6050 7500
Wire Wire Line
	8900 2200 9500 2200
Wire Wire Line
	8900 3700 9500 3700
Wire Wire Line
	8900 4400 9500 4400
Wire Wire Line
	8900 4600 9500 4600
Wire Wire Line
	8900 4700 9500 4700
Wire Wire Line
	8900 4800 9500 4800
Wire Wire Line
	8900 5400 9500 5400
Wire Wire Line
	2300 3700 2900 3700
Wire Wire Line
	2900 4000 2300 4000
Wire Wire Line
	2300 4300 2900 4300
Wire Wire Line
	2900 4800 2300 4800
Wire Wire Line
	2300 5200 2900 5200
Wire Wire Line
	5350 6300 5450 6300
Wire Wire Line
	5450 6400 5350 6400
Wire Wire Line
	5350 6500 5450 6500
Wire Wire Line
	5450 6600 5350 6600
Wire Wire Line
	5350 6700 5450 6700
Wire Wire Line
	5450 6800 5350 6800
Wire Wire Line
	5950 6800 6050 6800
Wire Wire Line
	6050 6700 5950 6700
Wire Wire Line
	5950 6600 6050 6600
Wire Wire Line
	6050 6500 5950 6500
Wire Wire Line
	5950 6400 6050 6400
Wire Wire Line
	6050 6300 5950 6300
Wire Wire Line
	2250 2950 2250 3000
Wire Wire Line
	2250 2650 2250 2600
Wire Wire Line
	1850 2600 2250 2600
Wire Wire Line
	2400 2600 2400 2200
Connection ~ 2400 2200
Connection ~ 2250 2600
Wire Wire Line
	5700 5800 5700 6000
Wire Wire Line
	8100 6200 8100 6000
Connection ~ 8100 6000
Wire Wire Line
	5950 6900 6050 6900
Wire Wire Line
	5450 6900 5350 6900
Wire Wire Line
	1850 3000 2250 3000
Connection ~ 2250 3000
Wire Wire Line
	2750 2600 2750 1600
Wire Wire Line
	5450 6200 5450 6000
Wire Wire Line
	5350 7600 5450 7600
Wire Wire Line
	5950 7600 6050 7600
Text HLabel 6050 7500 2    60   Output ~ 0
SPI2_SCK
Text HLabel 6050 7300 2    60   Output ~ 0
SPI2_MOSI
Text HLabel 6050 7400 2    60   Input ~ 0
SPI2_MISO
$Comp
L Switch:SW_Push SW?
U 1 1
P 2500 1900
AR Path="/5B3431B6" Ref="SW?"  Part="1" 
AR Path="/5A03ED25/5B3431B6" Ref="SW?"  Part="1" 
AR Path="/5C80A4AC/5B3431B6" Ref="SW?"  Part="1" 
AR Path="/5C7E1497/5B3431B6" Ref="SW1"  Part="1" 
F 0 "SW1" H 2550 2000 50  0000 L CNN
F 1 "SW_Push" H 2500 1840 50  0000 C CNN
F 2 "Button_Switch_SMD:SW_Push_1P1T_NO_CK_KMR2" H 2500 2100 50  0001 C CNN
F 3 "https://www.ckswitches.com/media/1479/kmr2.pdf" H 2500 2100 50  0001 C CNN
F 4 "KMR221G LFS" H 2500 1900 60  0001 C CNN "Part Number"
	1    2500 1900
	0    -1   -1   0   
$EndComp
$Comp
L power:+3.3V #PWR034
U 1 1
P 2500 1600
F 0 "#PWR034" H 2500 1450 50  0001 C CNN
F 1 "+3.3V" H 2500 1740 50  0000 C CNN
F 2 "" H 2500 1600 50  0001 C CNN
F 3 "" H 2500 1600 50  0001 C CNN
	1    2500 1600
	1    0    0    -1  
$EndComp
Text Label 8950 3300 0    60   ~ 0
USB-
Text Label 8950 3400 0    60   ~ 0
USB+
Text GLabel 2650 7050 2    60   BiDi ~ 0
USB-
Text GLabel 2650 6850 2    60   BiDi ~ 0
USB+
Wire Wire Line
	5700 6000 5800 6000
Wire Wire Line
	2550 7350 2550 7450
Wire Wire Line
	1600 6950 1750 6950
Wire Wire Line
	10250 6300 10350 6300
Wire Wire Line
	10100 6000 10350 6000
Wire Wire Line
	9950 5900 10350 5900
Wire Wire Line
	950  3500 950  3600
Wire Wire Line
	2100 5900 2100 5950
Wire Wire Line
	2100 5900 2250 5900
Wire Wire Line
	2100 5400 2900 5400
Wire Wire Line
	6100 6000 8100 6000
Wire Wire Line
	6000 6000 6100 6000
Wire Wire Line
	5900 6000 6000 6000
Wire Wire Line
	5800 6000 5900 6000
Wire Wire Line
	5800 1100 5900 1100
Wire Wire Line
	5900 1100 6000 1100
Wire Wire Line
	6000 1100 6100 1100
Wire Wire Line
	5700 1100 5800 1100
Wire Wire Line
	5000 1100 5100 1100
Wire Wire Line
	5000 1100 5000 1400
Wire Wire Line
	4350 1400 4350 1450
Wire Wire Line
	4350 1400 4600 1400
Wire Wire Line
	2500 2400 2900 2400
Wire Wire Line
	2500 2400 2500 2650
Wire Wire Line
	2400 2200 2300 2200
Wire Wire Line
	2250 2600 2400 2600
Wire Wire Line
	8100 6000 8950 6000
Wire Wire Line
	2250 3000 2250 3050
Wire Wire Line
	2250 3000 2500 3000
Wire Wire Line
	1100 5200 1150 5200
Wire Wire Line
	1400 3200 1600 3200
Wire Wire Line
	1400 3500 1600 3500
Wire Wire Line
	8950 5500 9950 5500
Wire Wire Line
	6300 1400 6600 1400
Wire Wire Line
	6100 1100 6300 1100
$Comp
L Interface_Optical:TSOP382xx U4
U 1 1
P 4050 6450
F 0 "U4" V 3991 6738 50  0000 L CNN
F 1 "TSOP382xx" V 3550 6200 50  0000 L CNN
F 2 "OptoDevice:Vishay_MINICAST-3Pin" H 4000 6075 50  0001 C CNN
F 3 "http://www.vishay.com/docs/82491/tsop382.pdf" H 4700 6750 50  0001 C CNN
	1    4050 6450
	0    1    1    0   
$EndComp
$Comp
L power:GND #PWR043
U 1 1
P 3850 7050
F 0 "#PWR043" H 3850 6800 50  0001 C CNN
F 1 "GND" H 3850 6900 50  0000 C CNN
F 2 "" H 3850 7050 50  0001 C CNN
F 3 "" H 3850 7050 50  0001 C CNN
	1    3850 7050
	1    0    0    -1  
$EndComp
Wire Wire Line
	3850 6850 3850 7050
Text GLabel 4050 7050 3    60   BiDi ~ 0
STM32_PB15
Wire Wire Line
	4050 7050 4050 6850
Wire Wire Line
	2500 1600 2500 1700
Wire Wire Line
	3250 6600 3250 6500
Wire Wire Line
	3250 6700 3250 6600
Connection ~ 3250 6600
Wire Wire Line
	2950 6600 3250 6600
Wire Wire Line
	2550 6600 2250 6600
Connection ~ 2250 6600
$Comp
L power:+3.3V #PWR040
U 1 1
P 4500 6200
F 0 "#PWR040" H 4500 6050 50  0001 C CNN
F 1 "+3.3V" H 4500 6340 50  0000 C CNN
F 2 "" H 4500 6200 50  0001 C CNN
F 3 "" H 4500 6200 50  0001 C CNN
	1    4500 6200
	1    0    0    -1  
$EndComp
$Comp
L Device:C C28
U 1 1
P 4500 7050
F 0 "C28" H 4525 7150 50  0000 L CNN
F 1 "100 nF" H 4525 6950 50  0000 L CNN
F 2 "Capacitor_SMD:C_0805_2012Metric" H 4538 6900 50  0001 C CNN
F 3 "" H 4500 7050 50  0001 C CNN
	1    4500 7050
	-1   0    0    -1  
$EndComp
Wire Wire Line
	4250 6850 4500 6850
Wire Wire Line
	4500 6850 4500 6200
Wire Wire Line
	4500 6900 4500 6850
Connection ~ 4500 6850
Wire Wire Line
	9500 2600 8900 2600
Text HLabel 2300 5200 0    60   Input ~ 0
SQW_IN
NoConn ~ 8950 6300
NoConn ~ 1450 7250
Text HLabel 9500 2600 2    60   Output ~ 0
SHUTDOWN
Text HLabel 6050 6800 2    60   Input ~ 0
SQW_IN
Wire Wire Line
	4400 7200 4500 7200
Connection ~ 1600 3500
Wire Wire Line
	1600 3500 2900 3500
Connection ~ 1600 3200
Wire Wire Line
	1600 3200 1850 3200
Connection ~ 6300 1100
Wire Wire Line
	6300 1100 6600 1100
Connection ~ 6600 1100
Wire Wire Line
	6600 1100 6900 1100
Connection ~ 6600 1400
Wire Wire Line
	6600 1400 6900 1400
Connection ~ 6900 1100
Wire Wire Line
	6900 1100 7200 1100
Connection ~ 6900 1400
Wire Wire Line
	6900 1400 7200 1400
Connection ~ 7200 1100
Wire Wire Line
	7200 1100 7500 1100
Connection ~ 7200 1400
Wire Wire Line
	7200 1400 7500 1400
Connection ~ 7500 1100
Wire Wire Line
	7500 1100 7800 1100
Connection ~ 7500 1400
Wire Wire Line
	7500 1400 7800 1400
Connection ~ 7800 1100
Wire Wire Line
	7800 1100 8100 1100
Connection ~ 7800 1400
Wire Wire Line
	7800 1400 8100 1400
Connection ~ 8100 1100
Wire Wire Line
	8100 1100 8400 1100
Connection ~ 8100 1400
Wire Wire Line
	8100 1400 8400 1400
Connection ~ 8400 1400
Wire Wire Line
	8400 1400 8900 1400
Connection ~ 8900 1400
Wire Wire Line
	8900 1400 9200 1400
Connection ~ 9200 1400
Connection ~ 4500 7200
Wire Wire Line
	4500 7200 5450 7200
Connection ~ 9950 5500
Wire Wire Line
	9950 5500 10100 5500
Connection ~ 10100 5500
Wire Wire Line
	10100 5500 10250 5500
Connection ~ 10250 5500
$EndSCHEMATC
